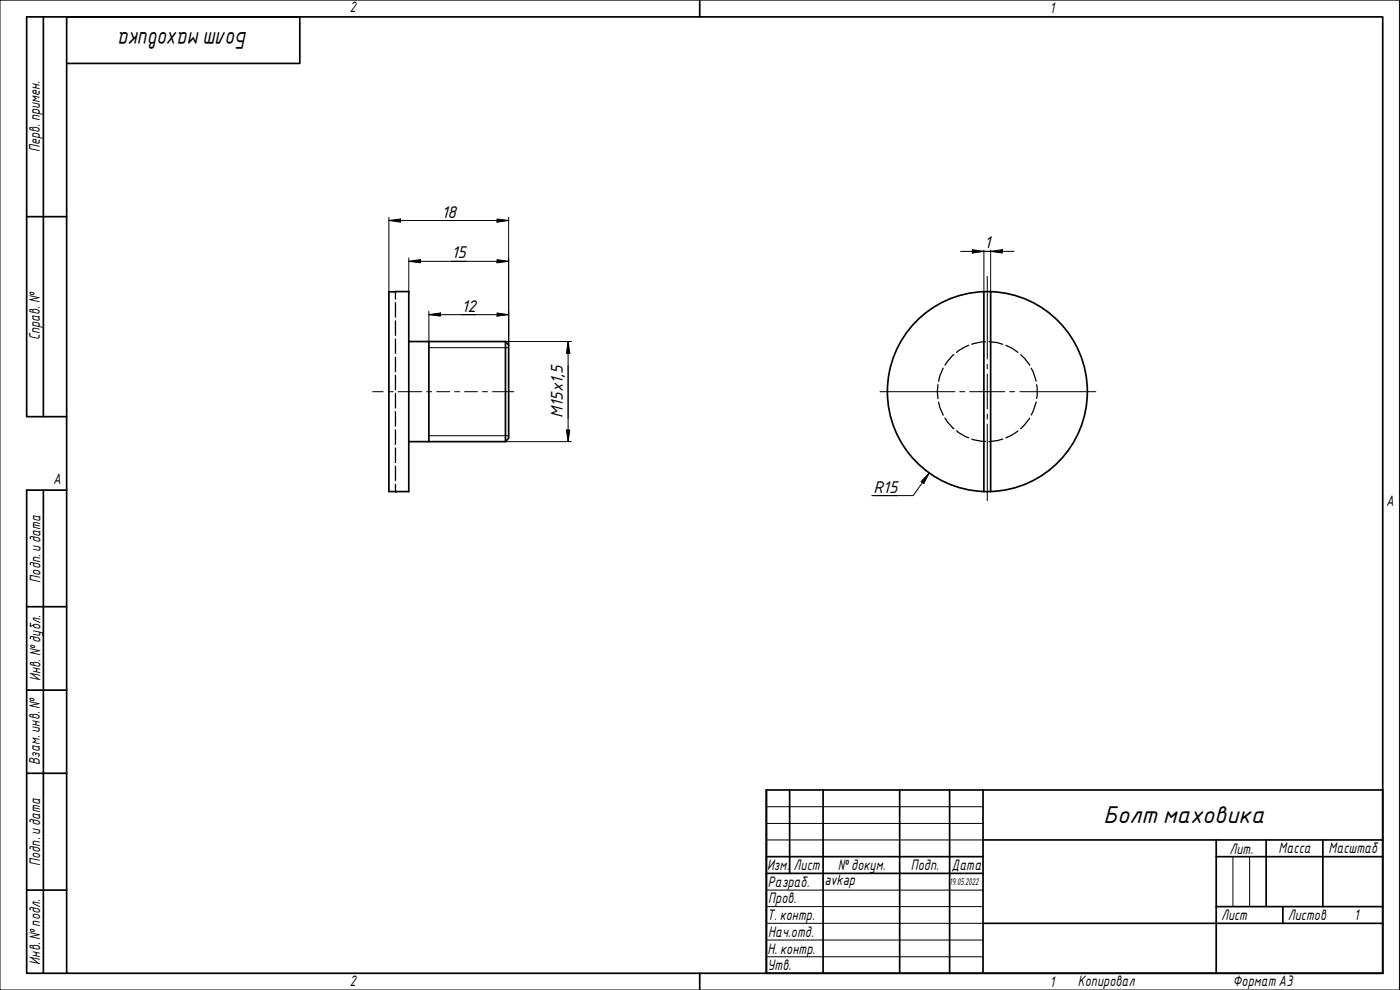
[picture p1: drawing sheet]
<svg xmlns="http://www.w3.org/2000/svg" width="420mm" height="297mm" viewBox="0 0 420 297" stroke-linecap="round" stroke-linejoin="round" font-family="sans-serif">
<path d="M116.7 87.6l6-.1v60h-6zM295.3 87.6v59.9M297.3 87.6v59.9M122.7 102.5h29M128.7 102.5v30M151.7 102.5l1 1v28l-1 1M151.7 102.5v30M122.7 132.5h29M295.3 147.5a30 30 0 0 1-24.8-45.3 30 30 0 0 1 51.6 0 30 30 0 0 1-24.8 45.3M295.3 147.5h2" fill="none" stroke="#000" stroke-width=".51"/>
<circle cx="118.7" cy="147.5" r=".25" fill="#000"/>
<g fill="none" stroke="#000" stroke-width=".38">
<path d="M118.7 87.6v2.1M118.7 90.8v4.4M118.7 96.3v4.3M118.7 101.7v4.3M118.7 107.2v4.3M118.7 112.6v4.4M118.7 118v4.4M281.5 115.4l-.2 2.1 .2 2.1M283.1 110.5l-1 2.3-.4 1.6M286.3 106.4l-2 2.1-.7 1.1M290.7 103.6l-3.6 2.1M295.8 102.5l-1.3 .1-2.8 .7"/>
<path d="M296.8 102.5l2.5 .3 1.6 .5M301.9 103.6l1.9 .9 1.7 1.2M306.3 106.4l1.2 1.2 1.5 2M309.5 110.5l1.5 3.9M311.1 115.4l.2 .9-.2 3.3M118.7 123.5v4.4M118.7 129v4.3M118.7 134.4v4.4M118.7 139.9v4.3M281.7 120.6l.4 1.7 1 2.3M283.6 125.4l.7 1.1 2 2.1M287.1 129.3l3.6 2.1"/>
<path d="M291.7 131.7l4.1 .7M300.9 131.7l-4.1 .8M305.5 129.3l-1.7 1.2-1.9 .9M309 125.5l-2.7 3.1M311 120.6l-1.5 3.9M118.7 145.3v2.2"/>
</g>
<path d="M128.7 104.3h24M128.7 130.7h24" fill="none" stroke="#000" stroke-width=".3"/>
<path d="M20 5.1h395v286.9h-395zM210 0v5.1M210 292v5" fill="none" stroke="#000" stroke-width=".51"/>
<path d="M0 0h420v297h-420z" fill="none" stroke="#000" stroke-width=".3"/>
<g fill="none" stroke="#000" stroke-width=".51">
<path d="M230 237h185v55h-185zM237 237v25.1M247 237v55M270 237v55M285 237v55M295 237v55M230 257h65M295 252h120M365 257h50M365 252v40M380 252v20M397 252v20"/>
<path d="M230 262.1h65M295 277h120M365 272h50M385 272v5"/>
</g>
<path d="M230 242h65M230 247.1h65M230 252h65M370 257v15M375 257v15M230 267.1h65M230 272h65M230 277h65M230 282.1h65M230 287.1h65" fill="none" stroke="#000" stroke-width=".3"/>
<path d="M13 5.1v119.9M20 19h70v-13.9h-82v119.9h12M8 65h12M13 147.1v144.9M20 147.1h-12v144.9h12M8 182h12M8 207.1h12M8 232h12M8 267.1h12" fill="none" stroke="#000" stroke-width=".51"/>
<path d="M296.3 82.9v24.8M264.1 117.5h22.5M288 117.5h1.6M291 117.5h10.6M296.3 109.3v1.4M296.3 112.3v10.4M303 117.5h1.5M306.1 117.5h22.8M296.3 124.3v1.5M296.3 127.2v23" fill="none" stroke="#000" stroke-width=".3"/>
<g fill="none" stroke="#000" stroke-width=".3">
<path d="M116.7 66.2l3.5-.5v1zM116.7 66.2h36M116.7 65.2v22.4M122.7 78.4l3.5-.5v1zM122.7 78.4h30M122.7 77.4v10.1M149.2 77.9l3.5 .5-3.5 .5zM149.2 65.7l3.5 .5-3.5 .5zM152.7 65.2v38.3M288.3 75.4h16M291.8 74.9l3.5 .5-3.5 .5zM295.3 75v12.6"/>
<path d="M297.3 75.4l3.5-.5v1zM297.3 75v12.6M128.7 94.4l3.5-.5v1zM128.7 94.4h24M128.7 93.4v9.1M149.2 93.9l3.5 .5-3.5 .5zM151.7 102.5h19.8M170.5 102.5l.5 3.5h-1zM170.5 102.5v30M151.7 132.5h19.8M170 129h1l-.5 3.5zM262.1 148.7h7.3"/>
<path d="M278.9 141.9l-1.7 3.2-.8-.6zM278.9 141.9l-4.8 6.8h-12.5"/>
</g>
<g fill="#000">
<path d="M116.7 66.2l3.5-.5v1z" fill-rule="evenodd"/>
<path d="M122.7 78.4l3.5-.5v1z" fill-rule="evenodd"/>
<path d="M149.2 77.9l3.5 .5-3.5 .5z" fill-rule="evenodd"/>
<path d="M149.2 65.7l3.5 .5-3.5 .5z" fill-rule="evenodd"/>
<path d="M291.8 74.9l3.5 .5-3.5 .5z" fill-rule="evenodd"/>
<path d="M297.3 75.4l3.5-.5v1z" fill-rule="evenodd"/>
<path d="M128.7 94.4l3.5-.5v1z" fill-rule="evenodd"/>
<path d="M149.2 93.9l3.5 .5-3.5 .5z" fill-rule="evenodd"/>
<path d="M170.5 102.5l.5 3.5h-1z" fill-rule="evenodd"/>
<path d="M170 129h1l-.5 3.5z" fill-rule="evenodd"/>
<path d="M278.9 141.9l-1.7 3.2-.8-.6z" fill-rule="evenodd"/>
</g>
<path d="M111.8 117.5h3.2M116.5 117.5h1.5M119.5 117.5h7.1M128.1 117.5h1.4M131.1 117.5h3.8M136.5 117.5h1.4M139.4 117.5h3.9M144.8 117.5h1.5M147.8 117.5h6.4" fill="none" stroke="#000" stroke-width=".3"/>
<g font-size="7">
<text x="74.2" y="9.5" transform="rotate(180 74.2 9.5)">Болт маховика</text>
<text x="331.2" y="247">Болт маховика</text>
</g>
<g font-size="4.9">
<text x="132.5" y="65.3">18</text>
<text x="135.5" y="77.5">15</text>
<text x="295.4" y="74.5">1</text>
<text x="138.5" y="93.5">12</text>
<text x="168.9" y="125.5" transform="rotate(-90 168.9 125.5)">М15х1,5</text>
<text x="262.1" y="147.8">R15</text>
</g>
<g font-size="4.4">
<text x="105" y="3.7">2</text>
<text x="315" y="3.8">1</text>
<text x="11.9" y="45.6" transform="rotate(-90 11.9 45.6)">Перв. примен.</text>
<text x="12" y="102.2" transform="rotate(-90 12 102.2)">Справ. №</text>
<text x="16" y="145.2">A</text>
<text x="416" y="151.7">A</text>
<text x="12.2" y="174.8" transform="rotate(-90 12.2 174.8)">Подп. идата</text>
<text x="12.2" y="204.3" transform="rotate(-90 12.2 204.3)">Инв. №дубл.</text>
<text x="12" y="229.5" transform="rotate(-90 12 229.5)">Взам. инв. №</text>
<text x="369" y="256.1">Лит.</text>
<text x="383.7" y="256.1">Масса</text>
<text x="398.7" y="256.1">Масштаб</text>
<text x="12.1" y="259.8" transform="rotate(-90 12.1 259.8)">Подп. идата</text>
<text x="230.2" y="261.1">Изм.</text>
<text x="238.2" y="261.1">Лист</text>
<text x="251.5" y="261">№докум.</text>
<text x="273.4" y="261.2">Подп.</text>
<text x="285.6" y="261.2">Дата</text>
<text x="230.4" y="266.1">Разраб.</text>
<text x="247.4" y="265.7">avkap</text>
<text x="230.6" y="271.1">Пров.</text>
<text x="230.3" y="276.1">Т. контр.</text>
<text x="230.5" y="281.1">Нач.отд.</text>
<text x="366.5" y="276.1">Лист</text>
<text x="386.5" y="276.1">Листов</text>
<text x="406.4" y="276">1</text>
<text x="230.4" y="286.1">Н. контр.</text>
<text x="12.1" y="289.4" transform="rotate(-90 12.1 289.4)">Инв. №подл.</text>
<text x="230.3" y="291.1">Утв.</text>
<text x="105" y="295.9">2</text>
<text x="315" y="296.1">1</text>
<text x="323.5" y="295.8">Копировал</text>
<text x="370" y="295.8">Формат А3</text>
</g>
<text font-size="2.8" x="285" y="265.5">19.05.2022</text>
</svg>
